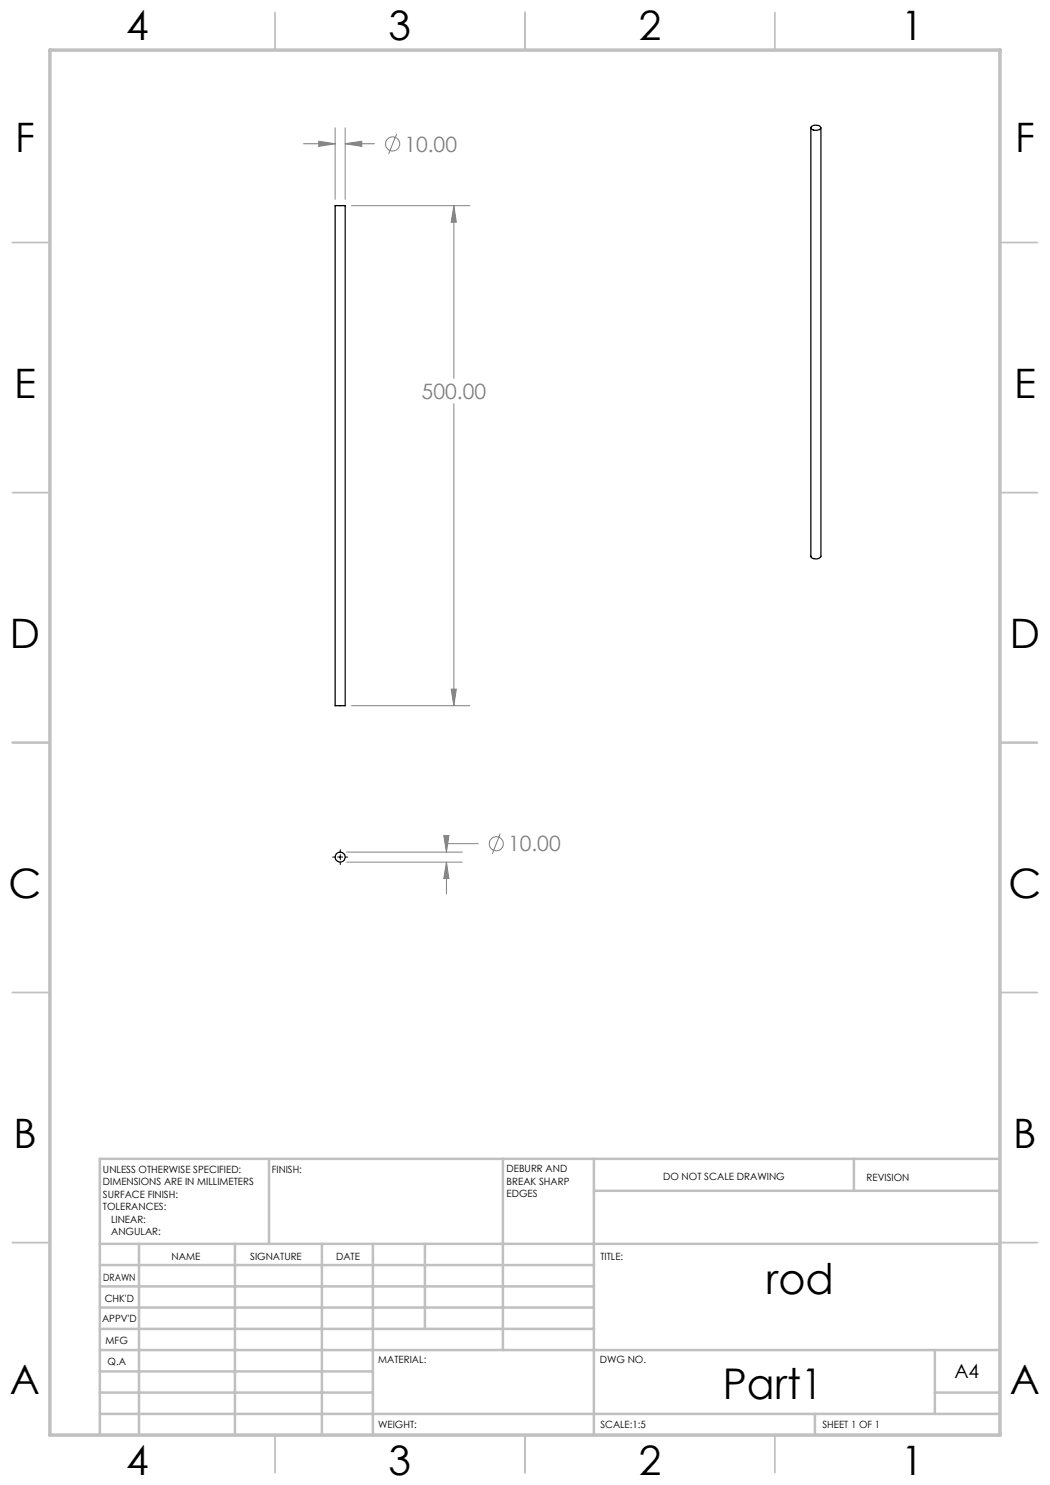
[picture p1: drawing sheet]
<svg xmlns="http://www.w3.org/2000/svg" width="210mm" height="297mm" viewBox="0 0 210 297" stroke-linecap="round" stroke-linejoin="round" font-family="sans-serif">
<g fill="none" stroke="#808080" stroke-width=".2">
<path d="M60.7 28.7h6.3M63.7 28.3l3.3 .4-3.3 .6zM67 25.6v14.3M69 28.7l3.4-.4v1zM69 25.6v14.3M69 28.7h5.9M79.3 26.8l-1.6 4M70.3 41.1h23.6M90.8 41.1l.5 3.3h-1.1zM90.8 41.1v34.6M90.8 80.7v60.4M90.2 137.8h1.1l-.5 3.3z"/>
<path d="M70.3 141.1h23.6M69.3 170.4h23.2M69.3 172.4h23.2M88.8 167.1h1l-.5 3.3zM89.3 172.4l.5 3.3h-1zM89.3 172.4v6.4M95.6 168.7h-6.3v1.7M100 166.7l-1.5 4.1"/>
<circle cx="78.5" cy="28.8" r="1.41"/>
<circle cx="99.3" cy="168.7" r="1.41"/>
</g>
<path d="M66.5 171.4h.5M67.5 171.4h1M68.1 169.9v.5M68.1 170.9v1M68.1 172.4v.5M69 171.4h.5" fill="none" stroke="#000" stroke-width=".2"/>
<g fill="none" stroke="#c0c0c0" stroke-width=".35">
<path d="M55 2.5v7.5M105 2.5v7.5M155 2.5v7.5M2.5 48.5h7.5M200 48.5h7.5M2.5 98.5h7.5M200 98.5h7.5M2.5 148.5h7.5M200 148.5h7.5M2.5 198.5h7.5M200 198.5h7.5M2.5 248.5h7.5"/>
<path d="M200 248.5h7.5M55 287v7.5M105 287v7.5M155 287v7.5"/>
</g>
<g fill="none" stroke="#c0c0c0" stroke-width=".5">
<path d="M53.8 231.8v17M100.6 231.8v38.2M118.8 231.8v55.2M118.8 238.2h81.2M170.8 231.8v6.4M200 231.8h-180v55.2M20 248.8h180M20 257.3h98.8M20 253h98.8M27.8 248.8v38.2M47 248.8v38.2M64.4 248.8v38.2"/>
<path d="M74.6 248.8v38.2M85 248.8v17M20 265.8h98.8M20 261.5h98.8M20 278.5h54.6M20 274.3h54.6M20 270h180M187 278.5h13M187 270v12.8M20 282.8h180M163 282.8v4.2"/>
</g>
<path d="M10 10h190v277h-190z" fill="none" stroke="#c0c0c0" stroke-width=".7"/>
<path d="M90.2 137.8h1.1l-.5 3.3zM90.8 41.1l.5 3.3h-1.1zM69 28.7l3.4-.4v1zM63.7 28.3l3.3 .4-3.3 .6zM88.8 167.1h1l-.5 3.3zM89.3 172.4l.5 3.3h-1z" fill="#808080"/>
<g fill="none" stroke="#000" stroke-width=".25">
<path d="M162.2 25.5v85.8a1.22 1.22 0 0 0 2 0v-85.8M162.3 25.3a1.22 1.22 0 0 1 1.8 .3 1.24 1.24 0 0 1-1.9-.1zM67 41.1h2v100h-2z"/>
<circle cx="68" cy="171.4" r="1"/>
</g>
<g font-size="8.5">
<text x="153.2" y="258.8">rod</text>
<text x="144.6" y="279.7">Part1</text>
</g>
<g font-size="8.1">
<text x="25.2" y="8">4</text>
<text x="77.7" y="8">3</text>
<text x="127.7" y="8">2</text>
<text x="180.2" y="8">1</text>
<text x="3" y="30.4">F</text>
<text x="203" y="30.4">F</text>
<text x="2.8" y="79.6">E</text>
<text x="202.8" y="79.6">E</text>
<text x="2" y="129.6">D</text>
<text x="202" y="129.6">D</text>
<text x="1.7" y="179.6">C</text>
<text x="201.7" y="179.6">C</text>
<text x="2.7" y="229.6">B</text>
<text x="202.7" y="229.6">B</text>
<text x="2" y="278.9">A</text>
<text x="202" y="278.9">A</text>
<text x="25.2" y="295">4</text>
<text x="77.7" y="295">3</text>
<text x="127.7" y="295">2</text>
<text x="180.2" y="295">1</text>
</g>
<g font-size="4.2" fill="#808080">
<text x="80.9" y="30.3">10.00</text>
<text x="84.3" y="79.8">500.00</text>
<text x="101.6" y="170.3">10.00</text>
</g>
<text font-size="3.9" x="190.9" y="275.5">A4</text>
<g font-size="2">
<text x="20.6" y="234.6">UNLESS OTHERWISE SPECIFIED:</text>
<text x="20.6" y="237.1">DIMENSIONS ARE IN MILLIMETERS</text>
<text x="20.6" y="239.6">SURFACE FINISH:</text>
<text x="54.4" y="234.6">FINISH:</text>
<text x="101.3" y="234.5">DEBURR AND</text>
<text x="101.3" y="237">BREAK SHARP</text>
<text x="101.3" y="239.5">EDGES</text>
<text x="132.6" y="236">DO NOT SCALE DRAWING</text>
<text x="173.3" y="236.2">REVISION</text>
<text x="20.6" y="242.1">TOLERANCES:</text>
<text x="22.2" y="244.6">LINEAR:</text>
<text x="22.2" y="247.1">ANGULAR:</text>
<text x="34.3" y="252">NAME</text>
<text x="50" y="251.9">SIGNATURE</text>
<text x="67.2" y="251.9">DATE</text>
<text x="120.1" y="251.9">TITLE:</text>
<text x="20.6" y="256.1">DRAWN</text>
<text x="20.9" y="260.3">CHK'D</text>
<text x="20.4" y="264.4">APPV'D</text>
<text x="21.1" y="268.8">MFG</text>
<text x="21.5" y="273">Q.A</text>
<text x="75.6" y="272.5">MATERIAL:</text>
<text x="120" y="272.5">DWG NO.</text>
<text x="75.6" y="285.5">WEIGHT:</text>
<text x="120.1" y="285.6">SCALE:1:5</text>
<text x="164.5" y="285.6">SHEET 1 OF 1</text>
</g>
</svg>
